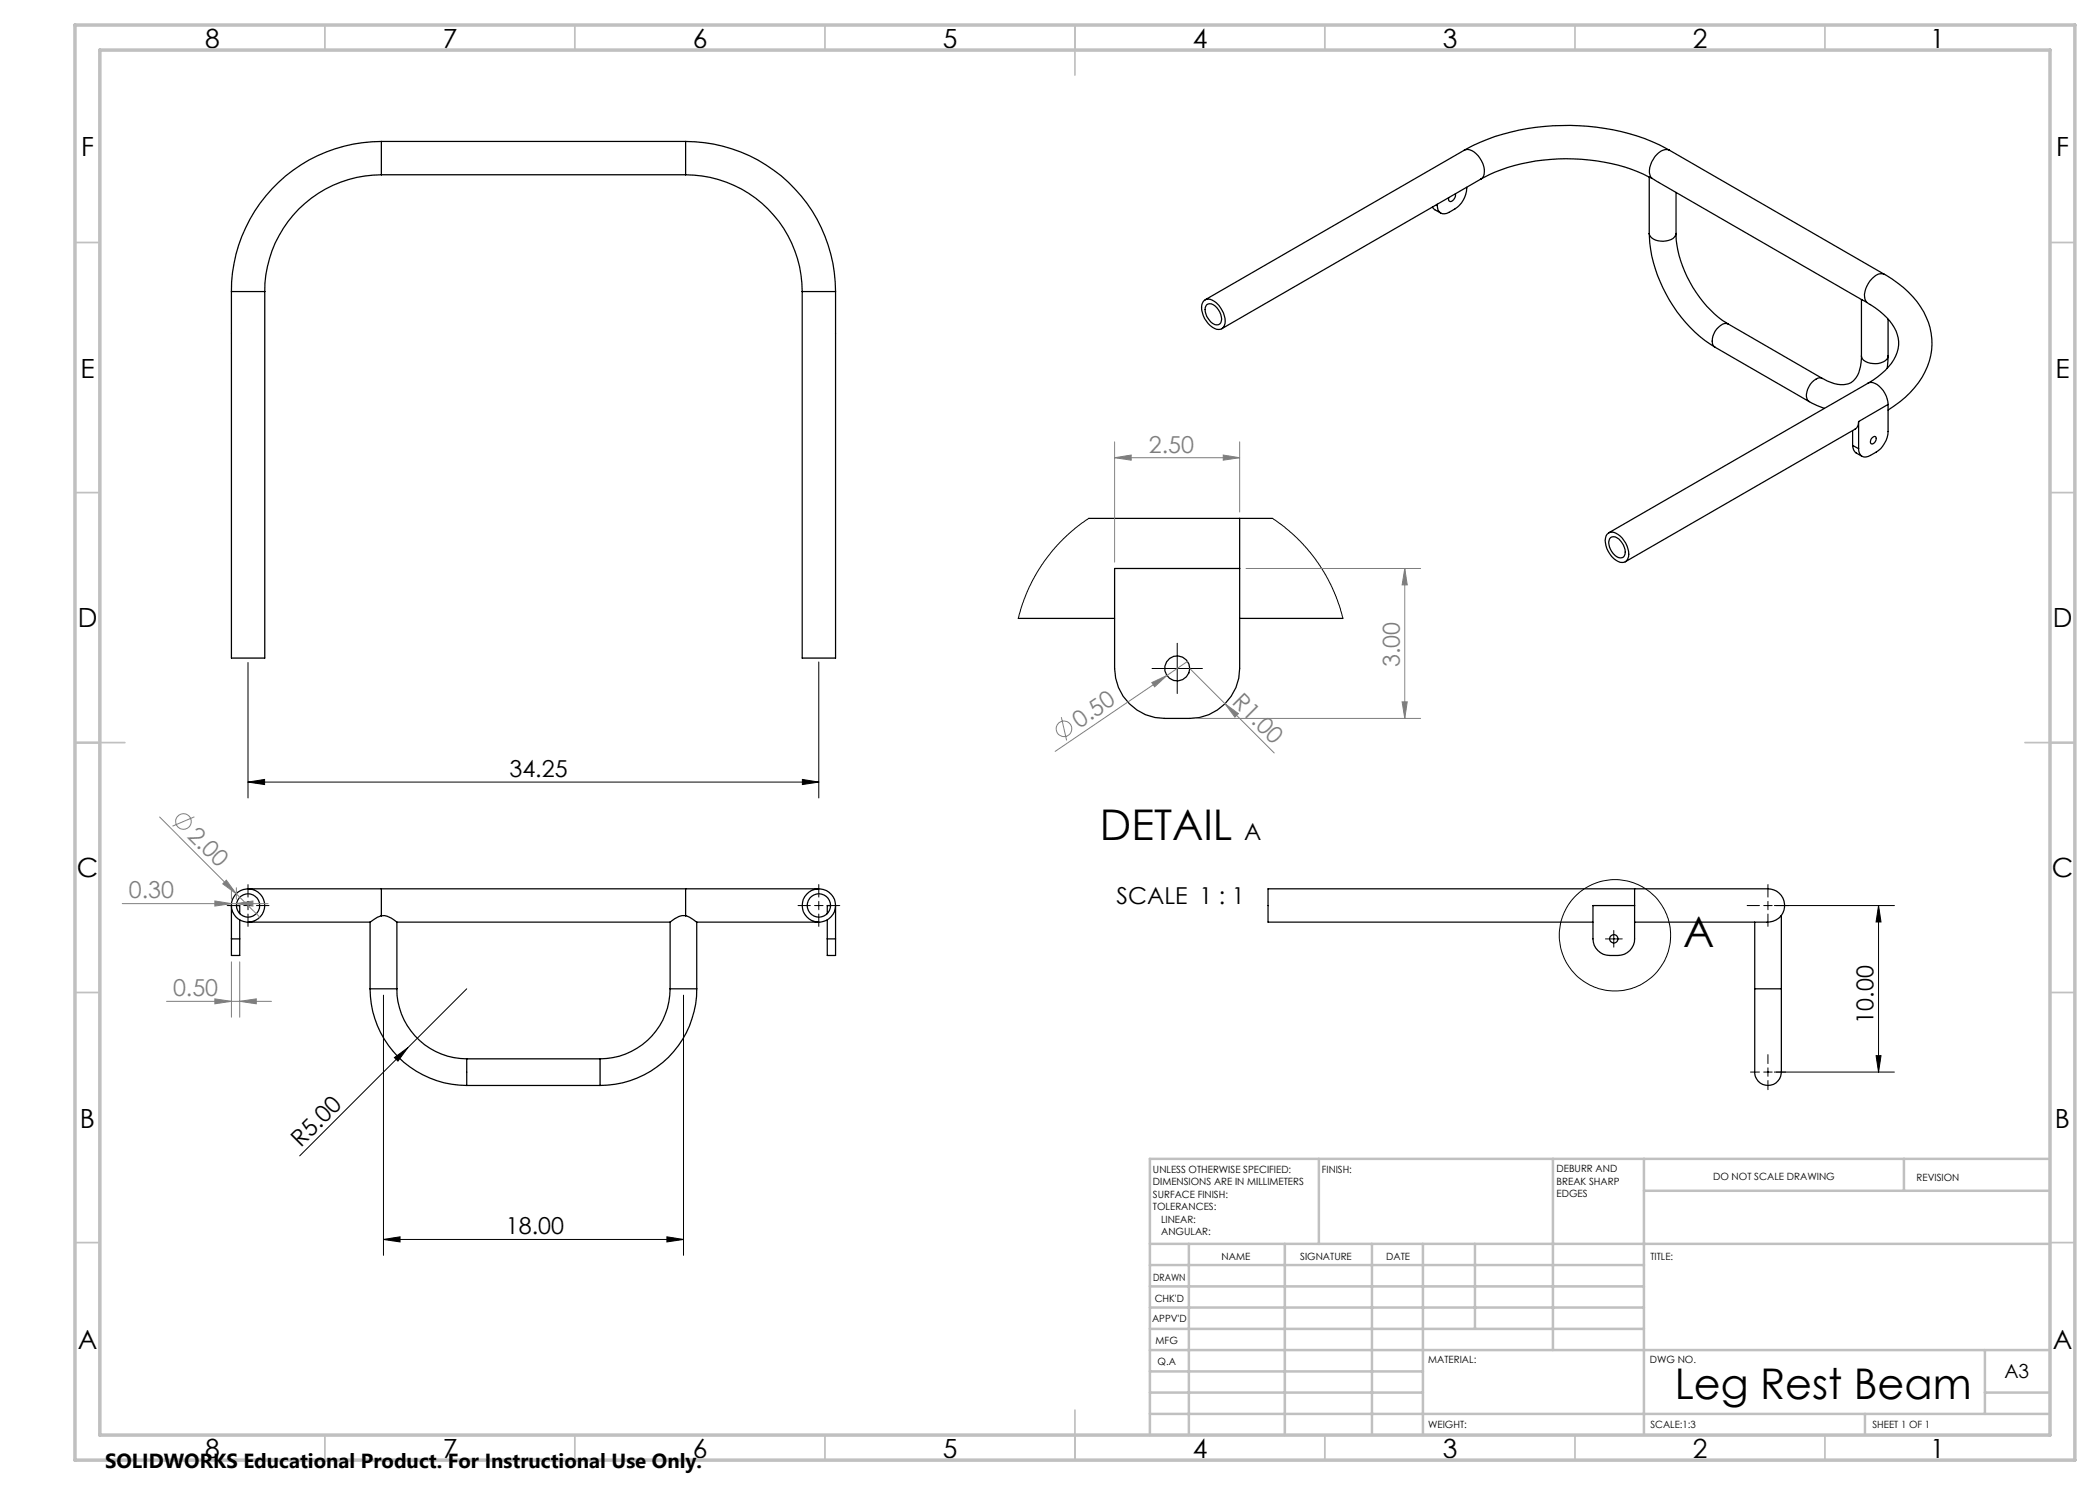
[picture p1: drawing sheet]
<svg xmlns="http://www.w3.org/2000/svg" width="420mm" height="297mm" viewBox="0 0 420 297" stroke-linecap="round" stroke-linejoin="round" font-family="sans-serif">
<g fill="none" stroke="#000" stroke-width=".25">
<path d="M76.3 35a23.3 23.3 0 0 0-23.3 23.3M76.3 28.3a30 30 0 0 0-30 30M76.3 28.3v6.7M76.3 28.3h60.8M76.3 35h60.8M137.1 35a23.4 23.4 0 0 1 23.3 23.3M137.1 28.3a30 30 0 0 1 30 30M137.1 28.3v6.7M291.1 38.8l-.2 .8a.7 .7 0 0 1-.4 .6 .7 .7 0 0 1-.8-.1v-.6M292.8 30.1a43.1 43.1 0 0 1 24.7-4.8 40 40 0 0 1 16.4 4.8M292.8 30.1a2.31 2.31 0 0 1 2.8 1 4.3 4.3 0 0 1 1.1 4.2l-.5 .5M292.8 30.1l-51.8 29.9"/>
<path d="M293.3 37.5a5.4 5.4 0 0 1-4.8 5.3 1.53 1.53 0 0 1-1.1-1.7M296.2 35.8l-51.9 30M329.8 35.4v11.3M330.4 35.7a39 39 0 0 0-27.6-2.6l-3.8 1.3-2.8 1.4M330.4 35.7l42.1 24.3M333.9 30.1a2.52 2.52 0 0 0-2.9 1.2 4.1 4.1 0 0 0-.9 4.1l.3 .3M333.9 30.1l43 24.8M335.2 38.5v8.2M46.3 58.3v73.3h6.7v-73.3M46.3 58.3h6.7M160.4 58.3v73.3h6.7v-73.3M160.4 58.3h6.7"/>
<path d="M286.5 41.4l.4 .5 1.2 .7M287.3 41l.1 .1M287.4 40.8v.3M329.8 46.7a28.9 28.9 0 0 0 13.2 22.7M329.8 46.7a2.48 2.48 0 0 0 2.9 1.6l.5-.1a1.96 1.96 0 0 0 2-1.5M335.2 46.7a23.4 23.4 0 0 0 10.5 18.1M372.3 59.9v11.3M372.5 60l.9 .5M376.9 54.9a18.1 18.1 0 0 1 9.1 10.6 13.5 13.5 0 0 1-4 13 23.7 23.7 0 0 1-4.4 3.5M376.9 54.9h-.1a2.12 2.12 0 0 0-2.4 .8 4.3 4.3 0 0 0-1.2 4.5l.2 .3M240.7 60.3a1.56 1.56 0 0 1 2.2 0 4.7 4.7 0 0 1 2 4.8 1.42 1.42 0 0 1-2.4 .3 4.7 4.7 0 0 1-2-4.8zM241.4 60.9a1.51 1.51 0 0 1 2 .7 2.65 2.65 0 0 1 .5 3.2 1.47 1.47 0 0 1-1.9-.6 2.6 2.6 0 0 1-.6-3.3z"/>
<path d="M343 69.4l18.8 10.9M345.7 64.8h-.1a2.11 2.11 0 0 0-2.2 1 3 3 0 0 0-.6 3.5l.2 .1M345.7 64.8l18.8 10.9M364.5 75.7a1.75 1.75 0 0 0-2.1 .7 3.4 3.4 0 0 0-.9 3.6l.3 .3M372.3 71.2a6.9 6.9 0 0 1-1.7 5.1 4.4 4.4 0 0 1-4.4 .2l-1.7-.8M372.3 71.2a1.8 1.8 0 0 0 1.7 1.4 3.4 3.4 0 0 0 3.5-1l.1-.4M373.4 60.5l.7 .4M373.6 76.7a1.9 1.9 0 0 1 2.2 .6l.9 .8 .6 1.1 .3 1.7M373.6 76.7l-51.9 29.9M374.1 60.9a11.8 11.8 0 0 1 5.3 6 6.9 6.9 0 0 1-2.3 7.1l-1.5 1.3-2 1.4M377.6 71.2l-.2 2.5M377.6 63.8v7.4"/>
<path d="M361.8 80.3l3.1 1.4M370.5 89.1a1.88 1.88 0 0 0 .7 1.5l1.2 .7M370.5 89.1l1.2 .6M370.5 86.1v3M371.7 84.3l-.2 .9-.5 .6-46 26.6M371.7 84.3v5.4M374.5 87.5l.4-.2h.2a1.01 1.01 0 0 1-.8 1.5 .86 .86 0 0 1 .2-1.3zM377.6 80.9v5.4a5.4 5.4 0 0 1-4.8 5.1 1.44 1.44 0 0 1-1.1-1.7M377.6 80.9l-5.9 3.4M217.7 103.7h30.2M222.9 113.7h25v20a10 10 0 0 1-10 10h-5a10.1 10.1 0 0 1-10-10zM247.9 103.7h6.6"/>
<path d="M247.9 103.7v10M321.4 106.9a1.56 1.56 0 0 1 2.2 0 4.7 4.7 0 0 1 2 4.8 1.42 1.42 0 0 1-2.4 .3 4.7 4.7 0 0 1-2-4.8zM322.1 107.5a1.47 1.47 0 0 1 2 .7 2.6 2.6 0 0 1 .6 3.2 1.51 1.51 0 0 1-2-.6 2.65 2.65 0 0 1-.6-3.3zM203.7 123.7h19.2M247.9 123.7h20.7M49.6 177.8h26.7M76.3 177.8v5.4M76.3 177.8h60.8M137.1 177.8h26.7M137.1 177.8v5.4M326.9 177.8h25.3a5.3 5.3 0 0 1 3.6 .8 3.3 3.3 0 0 1 .9 3.8 3.3 3.3 0 0 1-3.3 2M326.9 177.8h-73.3v6.6h65"/>
<path d="M326.9 177.8v3.3M46.3 187.8v3.3h1.6v-3.3M46.3 187.8h1.6M46.3 181.1v6.7M47.3 181.1h.6v1.6M47.9 184v3.8M49.6 184.4h24.4M74 197.8a19.3 19.3 0 0 0 19.3 19.3M74 197.8h5.4M74 184.4v13.4M76.3 183.2l-.8 .2-1.5 1M76.3 183.2a4.4 4.4 0 0 1 3.1 1.2"/>
<path d="M79.4 197.8a14 14 0 0 0 13.9 14M79.4 184.4h54.6M79.4 184.4v13.4M134 197.8a14 14 0 0 1-14 14M134 197.8h5.3M134 184.4v13.4M137.1 183.2l.8 .2 1.4 1h24.5M137.1 183.2a3.7 3.7 0 0 0-3.1 1.2M139.3 197.8a19.3 19.3 0 0 1-19.3 19.3M139.3 184.4v13.4M165.5 187.8v3.3h1.6v-3.3M165.5 187.8h1.6"/>
<path d="M165.5 184v3.8M166.1 181.1h-.6v1.6M167.1 181.1v6.7M318.6 181.1h8.3v6.7a3.3 3.3 0 0 1-3.3 3.3 4.6 4.6 0 0 1-4-1 3.1 3.1 0 0 1-1-2.3zM326.9 184.4h26.6M350.9 197.8v15.2a5.5 5.5 0 0 0 .4 2.8 2.69 2.69 0 0 0 3.3 1.1 2.69 2.69 0 0 0 1.7-3v-16.1M350.9 197.8h5.4M350.9 184.4v13.4M356.3 183.1v14.7M93.3 211.8v5.3M93.3 217.1h26.7M93.3 211.8h26.7"/>
<path d="M120 211.8v5.3"/>
<circle cx="235.4" cy="133.7" r="2.5"/>
<circle cx="49.6" cy="181.1" r="2.33"/>
<circle cx="49.6" cy="181.1" r="3.3"/>
<circle cx="163.8" cy="181.1" r="3.3"/>
<circle cx="163.8" cy="181.1" r="2.34"/>
<circle cx="322.8" cy="187.8" r=".83"/>
</g>
<g fill="none" stroke="#000" stroke-width=".2">
<path d="M217.7 103.7l-2.7 2-2.3 2-2.1 2.3-1.7 2.2-1.5 2.3-1.6 2.9-1.3 3.2-.8 3.1M254.5 103.7l2.3 1.6 2.6 2.3 1.9 2 2.4 3.1 1.8 3 1.3 2.7 1.3 3.4 .5 1.9M49.6 132.5v27.1M163.8 132.4v27.2M230.4 133.7h10.1M235.4 128.7v10M49.6 156.4l3.3-.5v1zM49.6 156.4h114.2M160.5 155.9l3.3 .5-3.3 .5zM49.6 176.9v2.5M163.8 176.9v2.5M353.6 176.9v2.5"/>
<path d="M45.4 181.1h2.5M48.8 181.1h1.6M49.6 180.3v1.7M49.6 182.8v2.5M51.3 181.1h2.5M76.7 199v52.1M93.3 197.8l-11.7 11.7M136.7 199v52.1M159.6 181.1h2.5M162.9 181.1h1.7M163.8 180.3v1.7M163.8 182.8v2.5"/>
<path d="M165.5 181.1h2.5M321.1 187.8h3.3M322.8 186.1v3.3M349.4 181.1h2.5M352.7 181.1h1.7M353.6 180.3v1.7M353.6 182.8v2.5M354.9 181.1h24M375.7 181.1l.5 3.3h-1zM375.7 181.1v33.3M78.9 211.5l2.7-2-2 2.7zM81.6 209.5l-21.7 21.7"/>
<path d="M350.1 214.4h1.8M352.7 214.4h1.7M353.6 210.9v1.8M353.6 213.6v1.7M353.6 216.1v1.8M354.9 214.4h24M375.2 211.1h1l-.5 3.3zM76.7 247.9l3.3-.5v1zM76.7 247.9h60M133.4 247.4l3.3 .5-3.3 .5z"/>
<circle cx="323" cy="187.1" r="11.1"/>
</g>
<g fill="none" stroke="#808080" stroke-width=".2">
<path d="M222.9 91.5l3.3-.5v1zM222.9 88.4v24M222.9 91.5h25M244.7 91l3.2 .5-3.2 .5zM247.9 88.4v14M249.2 113.7h34.9M281 113.7l.4 3.3h-1zM281 113.7v30M230.4 136.5l3-1.4-2.5 2.3zM233.4 135.1l-22.4 15.2M237.5 132.3l-4.1 2.8M237.9 133.7l7.1 7.1"/>
<path d="M212.3 143.4l1 4.7M239.2 143.7h44.9M245 140.8l2.7 1.9-.7 .7zM245 140.8l9.8 9.8M280.4 140.4h1l-.4 3.3zM31.9 163.4l15.3 15.3M38.9 163.4l-4.4 1.8M45.3 176l1.9 2.7-2.6-1.9zM46.3 177.5v2.3M47.2 178.7l4.8 4.7M47.3 177.5v2.3M24.4 180.7h29.2"/>
<path d="M43 180.2l3.3 .5-3.3 .5zM43 199.8l3.3 .5-3.3 .5zM46.3 192.4v11M47.3 180.7l3.3-.5v1zM47.9 192.4v11M33.3 200.3h21M47.9 200.3l3.4-.5v1z"/>
<circle cx="212.8" cy="145.8" r="1.56"/>
<circle cx="36.7" cy="164.3" r="1.56"/>
</g>
<g fill="none" stroke="#c0c0c0" stroke-width=".35">
<path d="M65 5v5M115 5v5M165 5v5M215 5v10M265 5v5M315 5v5M365 5v5M15 48.5h5M410 48.5h5M15 98.5h5M410 98.5h5M15 148.5h10"/>
<path d="M405 148.5h10M15 198.5h5M410 198.5h5M15 248.5h5M410 248.5h5M65 287v5M115 287v5M165 287v5M215 282v10M265 287v5M315 287v5M365 287v5"/>
</g>
<g fill="none" stroke="#c0c0c0" stroke-width=".5">
<path d="M263.8 231.8v17M310.6 231.8v38.2M328.8 231.8v55.2M328.8 238.2h81.2M380.8 231.8v6.4M410 231.8h-180v55.2M230 248.8h180M230 257.3h98.8M230 253h98.8M237.8 248.8v38.2M257 248.8v38.2M274.4 248.8v38.2"/>
<path d="M284.6 248.8v38.2M295 248.8v17M230 265.8h98.8M230 261.5h98.8M230 278.5h54.6M230 274.3h54.6M230 270h180M397 278.5h13M397 270v12.8M230 282.8h180M373 282.8v4.2"/>
</g>
<path d="M15 5h400v287h-400zM20 10h390v277h-390z" fill="none" stroke="#c0c0c0" stroke-width=".7"/>
<g fill="#000">
<path d="M78.9 211.5l2.7-2-2 2.7z"/>
<path d="M49.6 156.4l3.3-.5v1zM160.5 155.9l3.3 .5-3.3 .5z"/>
<path d="M375.7 181.1l.5 3.3h-1zM375.2 211.1h1l-.5 3.3z"/>
<path d="M133.4 247.4l3.3 .5-3.3 .5zM76.7 247.9l3.3-.5v1z"/>
</g>
<g fill="#808080">
<path d="M45.3 176l1.9 2.7-2.6-1.9z"/>
<path d="M230.4 136.5l3-1.4-2.5 2.3z"/>
<path d="M245 140.8l2.7 1.9-.7 .7z"/>
<path d="M47.3 180.7l3.3-.5v1zM43 180.2l3.3 .5-3.3 .5zM47.9 200.3l3.4-.5v1zM43 199.8l3.3 .5-3.3 .5z"/>
<path d="M244.7 91l3.2 .5-3.2 .5zM222.9 91.5l3.3-.5v1z"/>
<path d="M281 113.7l.4 3.3h-1zM280.4 140.4h1l-.4 3.3z"/>
</g>
<g font-size="8.5">
<text x="220" y="168">DETAIL</text>
<text x="336.6" y="189.4">A</text>
<text x="334.9" y="279.7">Leg Rest Beam</text>
</g>
<g font-size="5.3">
<text x="41" y="9.5">8</text>
<text x="88.5" y="9.5">7</text>
<text x="138.5" y="9.5">6</text>
<text x="188.5" y="9.5">5</text>
<text x="238.5" y="9.5">4</text>
<text x="288.5" y="9.5">3</text>
<text x="338.5" y="9.5">2</text>
<text x="386" y="9.5">1</text>
<text x="16.2" y="31.3">F</text>
<text x="411.2" y="31.3">F</text>
<text x="16.1" y="75.5">E</text>
<text x="411.1" y="75.5">E</text>
<text x="15.5" y="125.5">D</text>
<text x="410.5" y="125.5">D</text>
<text x="15.4" y="175.5">C</text>
<text x="410.4" y="175.5">C</text>
<text x="16" y="225.5">B</text>
<text x="411" y="225.5">B</text>
<text x="15.5" y="269.8">A</text>
<text x="410.5" y="269.8">A</text>
<text x="41" y="291.5">8</text>
<text x="88.5" y="291.5">7</text>
<text x="138.5" y="291.5">6</text>
<text x="188.5" y="291.5">5</text>
<text x="238.5" y="291.5">4</text>
<text x="288.5" y="291.5">3</text>
<text x="338.5" y="291.5">2</text>
<text x="386" y="291.5">1</text>
</g>
<g font-size="4.7" fill="#808080">
<text x="229.8" y="90.5">2.50</text>
<text x="280" y="133.4" transform="rotate(-90 280 133.4)">3.00</text>
<text x="246.2" y="140.6" transform="rotate(45 246.2 140.6)">R1.00</text>
<text x="215.9" y="145.7" transform="rotate(-34 215.9 145.7)">0.50</text>
<text x="37.3" y="167.3" transform="rotate(45 37.3 167.3)">2.00</text>
<text x="25.8" y="179.7">0.30</text>
<text x="34.6" y="199.2">0.50</text>
</g>
<g font-size="4.7">
<text x="101.9" y="155.4">34.25</text>
<text x="248.8" y="168">A</text>
<text x="223.3" y="180.7">SCALE 1 : 1</text>
<text x="374.7" y="204.7" transform="rotate(-90 374.7 204.7)">10.00</text>
<text x="60.2" y="229.5" transform="rotate(-45 60.2 229.5)">R5.00</text>
<text x="101.2" y="246.8">18.00</text>
</g>
<text font-size="4.1" x="21" y="293.7">SOLIDWORKS Educational Product. For Instructional Use Only.</text>
<text font-size="3.9" x="400.9" y="275.5">A3</text>
<g font-size="2">
<text x="230.6" y="234.6">UNLESS OTHERWISE SPECIFIED:</text>
<text x="230.6" y="237.1">DIMENSIONS ARE IN MILLIMETERS</text>
<text x="230.6" y="239.6">SURFACE FINISH:</text>
<text x="264.4" y="234.6">FINISH:</text>
<text x="311.3" y="234.5">DEBURR AND</text>
<text x="311.3" y="237">BREAK SHARP</text>
<text x="311.3" y="239.5">EDGES</text>
<text x="342.6" y="236">DO NOT SCALE DRAWING</text>
<text x="383.3" y="236.2">REVISION</text>
<text x="230.6" y="242.1">TOLERANCES:</text>
<text x="232.2" y="244.6">LINEAR:</text>
<text x="232.2" y="247.1">ANGULAR:</text>
<text x="244.3" y="252">NAME</text>
<text x="260" y="251.9">SIGNATURE</text>
<text x="277.2" y="251.9">DATE</text>
<text x="330.1" y="251.9">TITLE:</text>
<text x="230.6" y="256.1">DRAWN</text>
<text x="230.9" y="260.3">CHK'D</text>
<text x="230.4" y="264.4">APPV'D</text>
<text x="231.1" y="268.8">MFG</text>
<text x="231.5" y="273">Q.A</text>
<text x="285.6" y="272.5">MATERIAL:</text>
<text x="330" y="272.5">DWG NO.</text>
<text x="285.6" y="285.5">WEIGHT:</text>
<text x="330.1" y="285.6">SCALE:1:3</text>
<text x="374.5" y="285.6">SHEET 1 OF 1</text>
</g>
</svg>
